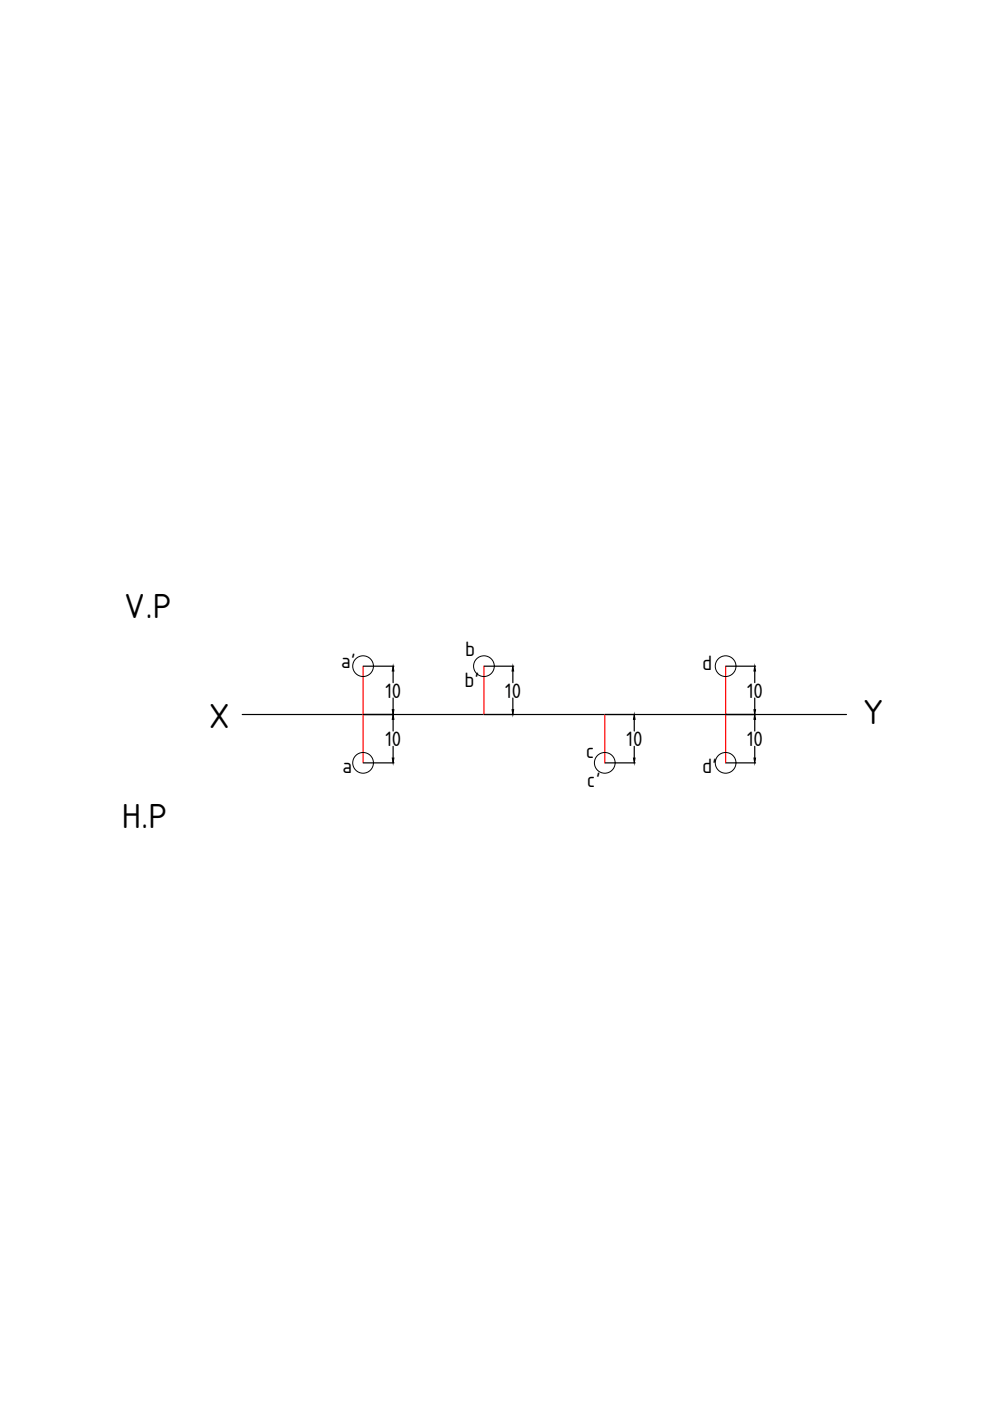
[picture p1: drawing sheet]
<svg xmlns="http://www.w3.org/2000/svg" width="210mm" height="297mm" viewBox="0 0 210 297" stroke-linecap="round" stroke-linejoin="round" font-family="sans-serif">
<!-- layer: 0 -->
<g fill="none" stroke="#000" stroke-width=".25">
<path d="M51.4 151.5h128.1M77.1 141.2h6.4M83.3 142.3v2.4M83.3 148v2.5M83.3 152.5v2.5M83.3 158.2v2.5M102.7 141.2h6.2M108.7 142.3v2.4M108.7 148v2.5M134.5 152.5v2.5M134.5 158.2v2.5M153.9 151.5h.1"/>
<path d="M153.9 141.2h6.3M160 142.3v2.4M160 148v2.5M160 152.5v2.5M160 158.2v2.5M77.1 161.7h6.4M128.3 161.7h6.4M153.9 161.7h6.3"/>
</g>
<path d="M77 141.2v20.5M102.6 141.2v10.3M128.2 151.5v10.2M153.9 141.2v20.5" fill="none" stroke="#f00" stroke-width=".25"/>
<path d="M83.2 150.5h.3l-.2 1zM83.3 141.2l.2 1.1h-.3zM83.3 151.5l.2 1h-.3zM108.7 141.2l.2 1.1h-.3zM108.6 150.5h.3l-.2 1zM134.5 151.5l.1 1h-.3zM160 141.2l.2 1.1h-.3zM159.9 150.5h.3l-.2 1zM160 151.5l.2 1h-.3zM83.2 160.7h.3l-.2 1zM134.3 160.7h.3l-.1 1zM159.9 160.7h.3l-.2 1z" fill="#000" stroke="#000" stroke-width=".21"/>
<g fill="none" stroke="#000" stroke-width=".21">
<circle cx="77" cy="141.2" r="2.2"/>
<circle cx="102.6" cy="141.2" r="2.2"/>
<circle cx="153.8" cy="141.2" r="2.2"/>
<circle cx="77" cy="161.7" r="2.2"/>
<circle cx="128.2" cy="161.7" r="2.2"/>
<circle cx="153.8" cy="161.7" r="2.2"/>
</g>
<g font-size="8">
<text x="26.3" y="131">V.P</text>
<text x="44.2" y="154.3">X</text>
<text x="182.9" y="153.5">Y</text>
<text x="25.9" y="175.6">H.P</text>
</g>
<g font-size="4.8">
<text x="72.2" y="141.7">a'</text>
<text x="98.6" y="139">b</text>
<text x="148.9" y="142.1">d</text>
<text x="81.5" y="147.9">10</text>
<text x="98.5" y="145.6">b'</text>
<text x="106.9" y="147.9">10</text>
<text x="158.2" y="147.9">10</text>
<text x="81.5" y="158.2">10</text>
<text x="124.2" y="160.6">c</text>
<text x="132.6" y="158.2">10</text>
<text x="158.2" y="158.2">10</text>
<text x="72.5" y="164">a</text>
<text x="124.5" y="166.8">c'</text>
<text x="148.9" y="164">d'</text>
</g>
</svg>
